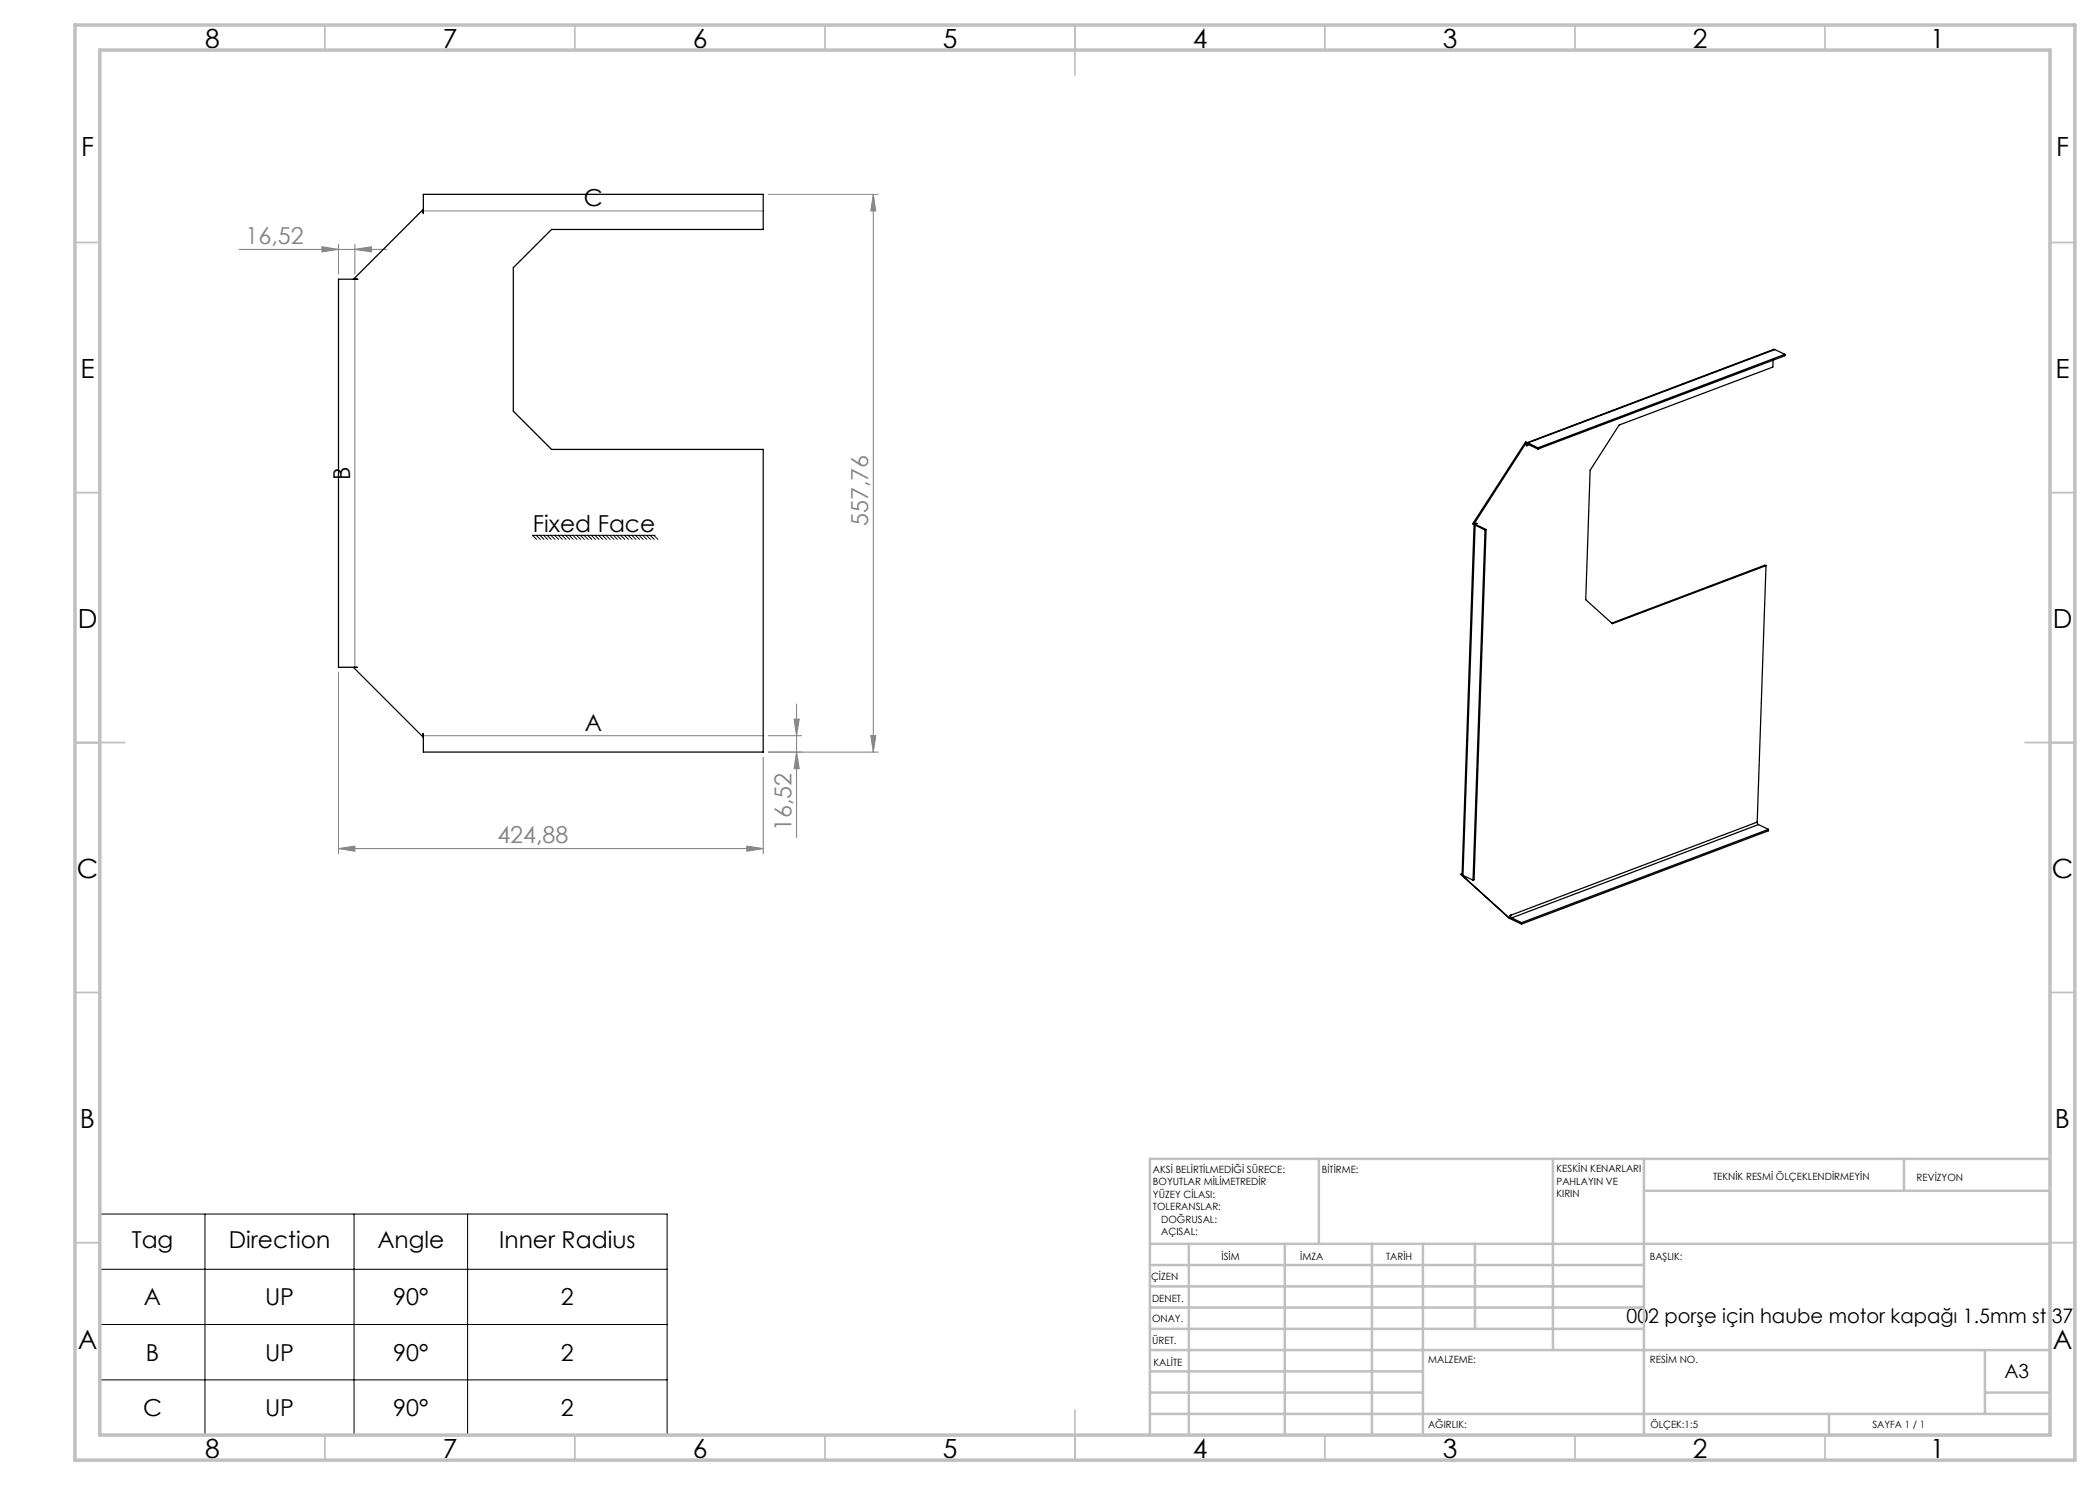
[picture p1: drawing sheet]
<svg xmlns="http://www.w3.org/2000/svg" width="420mm" height="297mm" viewBox="0 0 420 297" stroke-linecap="round" stroke-linejoin="round" font-family="sans-serif">
<g fill="none" stroke="#808080" stroke-width=".2">
<path d="M153.7 38.9h21.9M174.7 38.9l.5 3.3h-1zM174.7 38.9v111.5M47.8 49.9h29.5M64.4 49.4l3.3 .5-3.3 .5zM67.7 48.9v6M71 49.9l3.3-.5v1zM71 48.9v6M71 55.8v77.7M84.7 42.2h67.9M67.7 134.5v36.2M84.7 147.1h67.9"/>
<path d="M152.6 151.4v19.3M153.7 147.1h6.6M158.8 143.8h1l-.5 3.3zM159.3 150.4l.5 3.3h-1zM159.3 140.8v26.7M174.2 147.1h1l-.5 3.3zM175.6 150.4h-21.9M67.7 169.7l3.3-.5v1zM67.7 169.7h84.9M149.4 169.2l3.2 .5-3.2 .5z"/>
</g>
<g fill="none" stroke="#000" stroke-width=".2">
<path d="M107.2 107.1l.9 .8M108 107.1l.8 .8M108.7 107.1l.8 .8M109.4 107.1l.8 .8M110.2 107.1l.8 .8M110.9 107.1l.8 .8M111.7 107.1l.8 .8M112.4 107.1l.8 .8M113.1 107.1l.8 .8M113.8 107.1l.9 .8M114.6 107.1l.8 .8M115.3 107.1l.8 .8"/>
<path d="M116.1 107.1l.8 .8M116.8 107.1l.8 .8M117.5 107.1l.9 .8M118.3 107.1l.8 .8M119 107.1l.8 .8M119.7 107.1l.8 .8M120.5 107.1l.8 .8M121.2 107.1l.8 .8M122 107.1l.8 .8M122.7 107.1l.8 .8M123.4 107.1l.8 .8M124.1 107.1l.9 .8"/>
<path d="M124.9 107.1l.8 .8M125.6 107.1l.8 .8M126.4 107.1l.8 .8M127.1 107.1l.8 .8M127.8 107.1l.8 .8M128.6 107.1l.8 .8M129.3 107.1l.8 .8M130 107.1l.8 .8M130.8 107.1l.8 .8M131 107.1h-24.5l.8 .8M20 242.8h113.4v44.2h-113.4zM20 253.9h113.4"/>
<path d="M41 242.8v44.2M70.8 242.8v44.2M93.5 242.8v44.2M20 264.9h113.4M20 276h113.4"/>
</g>
<g fill="none" stroke="#c0c0c0" stroke-width=".35">
<path d="M65 5v5M115 5v5M165 5v5M215 5v10M265 5v5M315 5v5M365 5v5M15 48.5h5M410 48.5h5M15 98.5h5M410 98.5h5M15 148.5h10"/>
<path d="M405 148.5h10M15 198.5h5M410 198.5h5M15 248.5h5M410 248.5h5M65 287v5M115 287v5M165 287v5M215 282v10M265 287v5M315 287v5M365 287v5"/>
</g>
<g fill="none" stroke="#c0c0c0" stroke-width=".5">
<path d="M263.8 231.8v17M310.6 231.8v38.2M328.8 231.8v55.2M328.8 238.2h81.2M380.8 231.8v6.4M410 231.8h-180v55.2M230 248.8h180M230 257.3h98.8M230 253h98.8M237.8 248.8v38.2M257 248.8v38.2M274.4 248.8v38.2"/>
<path d="M284.6 248.8v38.2M295 248.8v17M230 265.8h98.8M230 261.5h98.8M230 278.5h54.6M230 274.3h54.6M230 270h180M397 278.5h13M397 270v12.8M230 282.8h180M365.8 282.8v4.2"/>
</g>
<path d="M15 5h400v287h-400zM20 10h390v277h-390z" fill="none" stroke="#c0c0c0" stroke-width=".7"/>
<g fill="#808080">
<path d="M149.4 169.2l3.2 .5-3.2 .5zM67.7 169.7l3.3-.5v1z"/>
<path d="M64.4 49.4l3.3 .5-3.3 .5zM71 49.9l3.3-.5v1z"/>
<path d="M174.2 147.1h1l-.5 3.3zM174.7 38.9l.5 3.3h-1z"/>
<path d="M158.8 143.8h1l-.5 3.3zM159.3 150.4l.5 3.3h-1z"/>
</g>
<g fill="none" stroke="#000" stroke-width=".25">
<path d="M71.4 55.8h.1M71.4 55.8h-3.7v77.7h3.7h-.7l13.9 13.9M84.6 41.9l-13.9 13.9M84.6 42.6h.1M84.7 42.6v-3.7h67.9v7h-42.3l-7.6 7.6v28.7l7.6 7.7h42.3v60.5h-67.9l-.1-3.7M354.6 72v1.4l-30.8 11.6-5.8 9-.9 25.9 5.4 4.8 30.7-11.6M355 69.9h-.3l-49.4 18.7M355 69.9l2 1M355 69.9l-49.4 18.7M357 70.9l-49.4 18.7M357 70.9v.3l-49.4 18.6M305.3 89.1h.1"/>
<path d="M305.3 88.6h.3M305.3 88.5l-10.6 16.4M305.3 88.5v.6M305.3 88.5l-.2-.1-10.6 16.4 .2 .1M305.6 88.9h-.2l-.1 .2M305.6 88.9l2 .9M305.6 88.6l2 1M305.6 88.6v.3M305.7 88.9l-.4 .2M307.6 89.6v.2M295 105l-.2-.2-2.4 70.1 .2 .2M295 105l2 1"/>
<path d="M295 105l-2.4 70.1M295.2 104.7h.1M295.2 104.7l-.1 .1 .1 .1M295.2 104.7v.2M295.2 104.9l2 1M295.2 104.9l-.2 .1M295.3 104.7h.1M295.3 104.7l-.6 .2M297 106l-2.4 70M297.2 105.9l-.2 .1M297.2 105.9l-2.4 70.1h-.2M353.2 113.1l-1.8 51.3"/>
<path d="M353.2 113.1l-.2-.1-30.7 11.6M84.6 146.7h.1M292.1 174.9l.2 .1M292.1 174.9l9.9 8.8M292.3 175l9.7 8.7M292.4 174.9l-.1 .1M292.4 174.8l-.3 .1M292.6 175.1l2 .9M351.4 164.4l.3 .5M351.4 164.4l-49.4 18.7M351.7 164.9l-49.4 18.7M351.7 164.9l2 1"/>
<path d="M353.7 165.9l-49.4 18.6M353.7 165.9v.3l-49.4 18.6M302 183.6l.3 .3M302 183.1h.1M302 183.1l.3 .5M302 183.1v.6M302.3 183.9l2 .9M302.3 183.6l2 .9M302.3 183.6v.3M304.3 184.5v.3"/>
</g>
<g font-size="5.3">
<text x="41" y="9.5">8</text>
<text x="88.5" y="9.5">7</text>
<text x="138.5" y="9.5">6</text>
<text x="188.5" y="9.5">5</text>
<text x="238.5" y="9.5">4</text>
<text x="288.5" y="9.5">3</text>
<text x="338.5" y="9.5">2</text>
<text x="386" y="9.5">1</text>
<text x="16.2" y="31.3">F</text>
<text x="411.2" y="31.3">F</text>
<text x="16.1" y="75.5">E</text>
<text x="411.1" y="75.5">E</text>
<text x="15.5" y="125.5">D</text>
<text x="410.5" y="125.5">D</text>
<text x="15.4" y="175.5">C</text>
<text x="410.4" y="175.5">C</text>
<text x="16" y="225.5">B</text>
<text x="411" y="225.5">B</text>
<text x="15.5" y="269.8">A</text>
<text x="410.5" y="269.8">A</text>
<text x="41" y="291.5">8</text>
<text x="88.5" y="291.5">7</text>
<text x="138.5" y="291.5">6</text>
<text x="188.5" y="291.5">5</text>
<text x="238.5" y="291.5">4</text>
<text x="288.5" y="291.5">3</text>
<text x="338.5" y="291.5">2</text>
<text x="386" y="291.5">1</text>
</g>
<g font-size="4.7">
<text x="116.8" y="41.1">C</text>
<text x="70" y="96" transform="rotate(-90 70 96)">B</text>
<text x="106.6" y="106.4">Fixed Face</text>
<text x="116.9" y="146.1">A</text>
<text x="26.4" y="249.6">Tag</text>
<text x="45.8" y="249.6">Direction</text>
<text x="75.5" y="249.6">Angle</text>
<text x="99.8" y="249.6">Inner Radius</text>
<text x="28.8" y="261.1">A</text>
<text x="53" y="261.1">UP</text>
<text x="78.6" y="261.1">90°</text>
<text x="112.2" y="261.1">2</text>
<text x="29.2" y="272.1">B</text>
<text x="53" y="272.1">UP</text>
<text x="78.6" y="272.1">90°</text>
<text x="112.2" y="272.1">2</text>
<text x="28.6" y="283.2">C</text>
<text x="53" y="283.2">UP</text>
<text x="78.6" y="283.2">90°</text>
<text x="112.2" y="283.2">2</text>
</g>
<g font-size="4.7" fill="#808080">
<text x="49.1" y="48.8">16,52</text>
<text x="173.7" y="105.2" transform="rotate(-90 173.7 105.2)">557,76</text>
<text x="158.3" y="166.2" transform="rotate(-90 158.3 166.2)">16,52</text>
<text x="99.5" y="168.7">424,88</text>
</g>
<text font-size="4" x="325.3" y="264.6">002 porşe için haube motor kapağı 1.5mm st 37</text>
<text font-size="3.9" x="400.9" y="275.5">A3</text>
<g font-size="2">
<text x="230.6" y="234.6">AKSİ BELİRTİLMEDİĞİ SÜRECE:</text>
<text x="230.6" y="237.1">BOYUTLAR MİLİMETREDİR</text>
<text x="230.6" y="239.6">YÜZEY CİLASI:</text>
<text x="264.4" y="234.6">BİTİRME:</text>
<text x="311.3" y="234.5">KESKİN KENARLARI</text>
<text x="311.3" y="237">PAHLAYIN VE</text>
<text x="311.3" y="239.5">KIRIN</text>
<text x="342.6" y="236">TEKNİK RESMİ ÖLÇEKLENDİRMEYİN</text>
<text x="383.3" y="236.2">REVİZYON</text>
<text x="230.6" y="242.1">TOLERANSLAR:</text>
<text x="232.2" y="244.6">DOĞRUSAL:</text>
<text x="232.2" y="247.1">AÇISAL:</text>
<text x="244.3" y="252">İSİM</text>
<text x="260" y="251.9">İMZA</text>
<text x="277.2" y="251.9">TARİH</text>
<text x="330" y="251.9">BAŞLIK:</text>
<text x="230.2" y="256.1">ÇİZEN</text>
<text x="230.4" y="260.3">DENET.</text>
<text x="230.4" y="264.4">ONAY.</text>
<text x="230.5" y="268.8">ÜRET.</text>
<text x="230.7" y="273.1">KALİTE</text>
<text x="285.7" y="272.5">MALZEME:</text>
<text x="330" y="272.5">RESİM NO.</text>
<text x="285.6" y="285.5">AĞIRLIK:</text>
<text x="330.1" y="285.6">ÖLÇEK:1:5</text>
<text x="374.5" y="285.6">SAYFA 1 / 1</text>
</g>
</svg>
